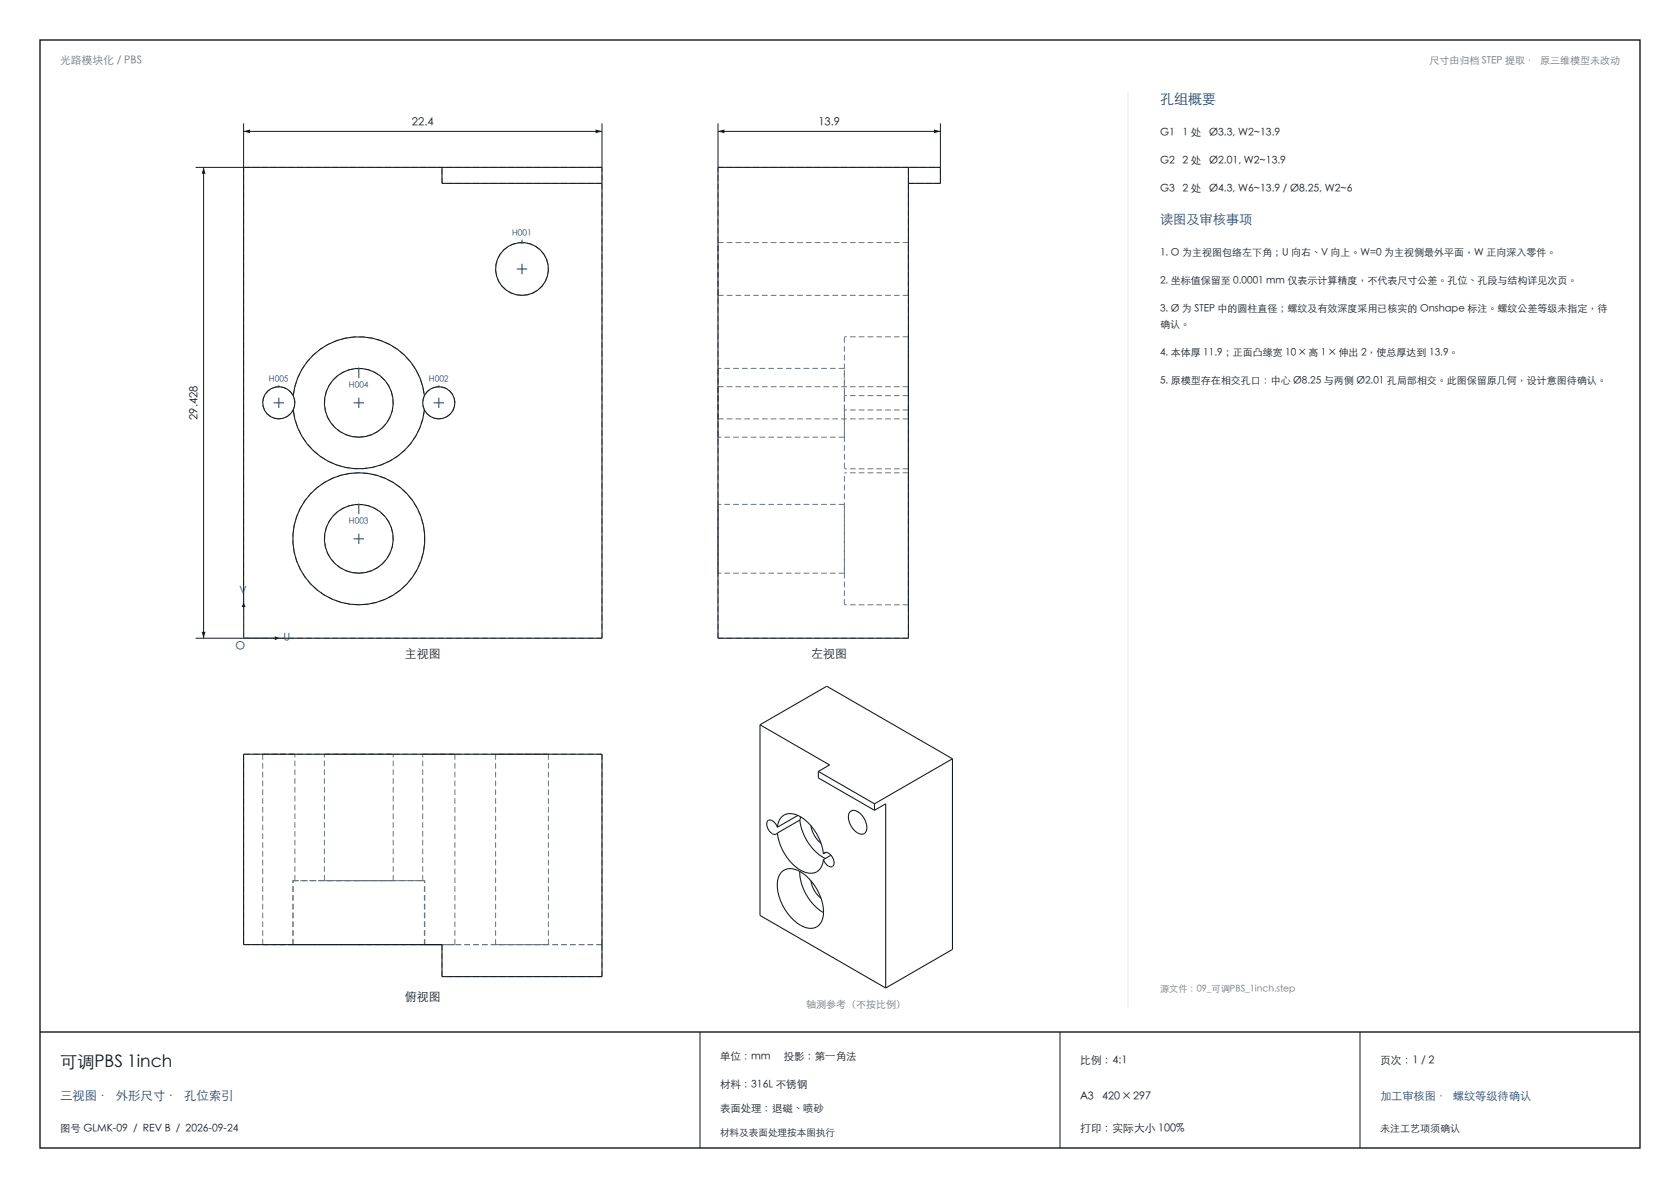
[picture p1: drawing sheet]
<svg xmlns="http://www.w3.org/2000/svg" width="420mm" height="297mm" viewBox="0 0 420 297" stroke-linecap="round" stroke-linejoin="round" font-family="sans-serif">
<path d="M10 10h400v277h-400zM10 258h400" fill="none" stroke="#141a21" stroke-width=".35"/>
<path d="M60.9 30.8v11M60.9 32.8h89.6M150.5 30.8v11M175 258v29M265 258v29M340 258v29" fill="none" stroke="#141a21" stroke-width=".25"/>
<g fill="none" stroke="#6b7580" stroke-width=".25" stroke-dasharray="1.4 .8" stroke-linecap="butt">
<path d="M110.5 45.8v-4M150.5 45.8h-40M150.5 41.8h-89.6M179.5 41.8h55.6M227.1 45.8v-4M235.1 45.8v-4M235.1 45.8h-8M130.5 73.8a6.6 6.6 0 0 1-5.9-9.4 6.6 6.6 0 0 1 11.1-1.2 6.6 6.6 0 0 1-3.8 10.5l-1.4 .1M179.5 73.8v-13.2M227.1 73.8v-13.2M227.1 73.8h-47.6M227.1 60.6h-47.6"/>
<path d="M73.3 98.9a16.5 16.5 0 0 1 16.4-14.7 16.5 16.5 0 0 1 16.4 14.7M211.1 98.9v-14.7M211.1 92.1h-31.6M227.1 96.7v2.2M227.1 98.9v-14.7M227.1 98.9h-16M227.1 84.2h-16M227.1 96.7h-47.6M69.7 104.7a4 4 0 0 1-3.6-5.7 4 4 0 0 1 6.7-.9 4 4 0 0 1-2 6.5l-1.1 .1M89.7 109.3a8.6 8.6 0 0 1-7.7-12.4 8.6 8.6 0 0 1 14.5-1.4 8.6 8.6 0 0 1-5.2 13.6l-1.6 .2M106.1 102.5a16.5 16.5 0 0 1-16.4 14.7 16.5 16.5 0 0 1-16.4-14.7M109.7 104.7a4 4 0 0 1-3.6-5.7 4 4 0 0 1 6.7-.9 4 4 0 0 1-2 6.5l-1.1 .1"/>
<path d="M179.5 104.7v-8M179.5 109.3v-17.2M211.1 102.5v14.7M211.1 109.3h-31.6M211.1 109.3v-17.2M211.1 102.5v-3.6M227.1 102.5v14.7M227.1 102.5v2.2M227.1 104.7v-8M227.1 102.5h-16M227.1 104.7h-47.6M227.1 117.2h-16"/>
<path d="M227.1 118.2h-16M211.1 126.1h-31.6M60.9 159.6v-117.8M89.7 143.3a8.6 8.6 0 0 1-7.7-12.4 8.6 8.6 0 0 1 14.5-1.4 8.6 8.6 0 0 1-5.2 13.6l-1.6 .2M89.7 151.2a16.5 16.5 0 0 1-14.7-24.1 16.5 16.5 0 0 1 28.2-1.9 16.5 16.5 0 0 1-11.3 25.8l-2.2 .2M150.5 159.6v-117.8M150.5 159.6h-89.6M179.5 159.6h47.6M179.5 159.6v-117.8M179.5 143.3v-17.2M211.1 143.3h-31.6M211.1 143.3v-17.2"/>
<path d="M211.1 151.2v-33M227.1 151.2v-33M227.1 159.6v-113.8M227.1 151.2h-16M60.9 188.6v47.6M65.7 188.6h8M69.7 188.6h-4M73.7 188.6h-4M81.1 188.6h17.2M89.7 188.6h-8.6M98.3 188.6h-8.6M105.7 188.6h8"/>
<path d="M109.7 188.6h-4M113.7 188.6h-4M123.9 188.6h13.2M130.5 188.6h-6.6M137.1 188.6h-6.6M150.5 188.6v47.6M150.5 188.6h-89.6M65.7 236.2h7.6M65.7 236.2v-47.6M69.7 236.2h-4M73.2 236.2h33M73.2 220.2h33"/>
<path d="M73.2 236.2v-16M73.3 236.2h-3.6M73.3 220.2h32.8M73.3 236.2v-16M73.3 220.2h.4M73.7 220.2v-31.6M81.1 220.2h17.2M81.1 220.2v-31.6M89.7 236.2h-16.5M89.7 220.2h-8.6M89.7 220.2h-16.5M98.3 220.2h-8.6"/>
<path d="M98.3 220.2v-31.6M105.7 220.2v-31.6M106.1 236.2h-32.8M106.1 236.2v-16M106.1 220.2h-.4M106.2 236.2h-16.5M106.2 220.2h-16.5M106.2 236.2v-16M109.7 236.2h-3.6M110.5 236.2h3.2M113.7 236.2h-4M113.7 236.2v-47.6"/>
<path d="M123.9 236.2h13.2M123.9 236.2v-47.6M130.5 236.2h-6.6M137.1 236.2h-6.6M137.1 236.2v-47.6M150.5 236.2h-40M150.5 236.2h-89.6M110.5 244.2v-8M150.5 244.2v-8M150.5 244.2h-40"/>
</g>
<g fill="none" stroke="#141a21" stroke-width=".27">
<path d="M60.9 41.8h89.6v117.8h-89.6zM110.5 41.8v4h40M227.1 41.8v117.8h-47.6v-117.8h55.6v4h-8M73.3 98.9a4 4 0 0 0-6.1-1.3 4 4 0 0 0 0 6.2 4 4 0 0 0 6.1-1.3M73.3 98.9a16.5 16.5 0 0 1 16.4-14.7 16.5 16.5 0 0 1 16.4 14.7M73.3 98.9a4 4 0 0 1 0 3.6M106.1 98.9a4 4 0 0 1 6.1-1.3 4 4 0 0 1 0 6.2 4 4 0 0 1-6.1-1.3M106.1 98.9a4 4 0 0 0 0 3.6M73.3 102.5a16.5 16.5 0 0 0 16.4 14.7 16.5 16.5 0 0 0 16.4-14.7M60.9 188.6h89.6v55.6h-40v-8h-49.6zM106.1 236.2h4.4"/>
<circle cx="130.5" cy="67.2" r="6.6"/>
<circle cx="89.7" cy="100.7" r="8.6"/>
<circle cx="89.7" cy="134.7" r="16.5"/>
<circle cx="89.7" cy="134.7" r="8.6"/>
</g>
<g fill="#141a21">
<path d="M60.9 32.8l1.6-.4v.9z"/>
<path d="M148.9 32.4l1.6 .4-1.6 .5z"/>
</g>
<path d="M48.9 41.8h12M50.9 41.8v117.8M48.9 159.6h12" fill="none" stroke="#141a21" stroke-width=".25"/>
<g fill="#141a21">
<path d="M50.4 158h1l-.5 1.6z"/>
<path d="M50.9 41.8l.5 1.6h-1z"/>
</g>
<path d="M179.5 30.8v11M179.5 32.8h55.6M235.1 30.8v11" fill="none" stroke="#141a21" stroke-width=".25"/>
<g fill="#141a21">
<path d="M179.5 32.8l1.6-.4v.9z"/>
<path d="M233.5 32.4l1.6 .4-1.6 .5z"/>
</g>
<path d="M60.9 150.6v9h9" fill="none" stroke="#144578" stroke-width=".25"/>
<g fill="#141a21">
<path d="M68.7 159.1l1.2 .5-1.2 .4z"/>
<path d="M60.9 150.6l.5 1.2h-1z"/>
</g>
<path d="M130.5 59.9v.7M129.2 67.2h2.6M130.5 65.9v2.6M69.7 99.4v2.6M89.7 99.4v2.6M109.7 99.4v2.6M68.4 100.7h2.6M88.4 100.7h2.6M108.4 100.7h2.6M88.4 134.7h2.6M89.7 133.4v2.6" fill="none" stroke="#144578" stroke-width=".25"/>
<circle cx="130.5" cy="60.6" r=".23" fill="#144578"/>
<path d="M109.7 96.3v.4" fill="none" stroke="#144578" stroke-width=".25"/>
<circle cx="109.7" cy="96.7" r=".23" fill="#144578"/>
<path d="M89.7 126.1v2.4" fill="none" stroke="#144578" stroke-width=".25"/>
<circle cx="89.7" cy="126.1" r=".23" fill="#144578"/>
<path d="M89.7 92.1v2.4" fill="none" stroke="#144578" stroke-width=".25"/>
<circle cx="89.7" cy="92.1" r=".23" fill="#144578"/>
<path d="M69.7 96.3v.4" fill="none" stroke="#144578" stroke-width=".25"/>
<circle cx="69.7" cy="96.7" r=".23" fill="#144578"/>
<g fill="none" stroke="#141a21" stroke-width=".27">
<path d="M190 181.2l17.4 10-2.8 1.7M190 181.2v47.7l31.4 18.1M190 181.2l16.7-9.6 31.4 18.1M204.6 192.9l14 8.1M204.6 192.9v1.6l14 8.1M238.1 189.7l-19.5 11.3M238.1 189.7v47.7l-16.7 9.6M194.3 208.3a12.3 12.3 0 0 0 7.1 9.8 3.3 3.3 0 0 0 4.5-3.2M194.3 206.8a2.07 2.07 0 0 0-2.2-1.7 2.11 2.11 0 0 0 .6 3l.9 .5 .7-.3M194.3 206.8a3.4 3.4 0 0 1 1.8-3.1 3.4 3.4 0 0 1 3.5 .2 12.6 12.6 0 0 1 6.3 9.6M195.5 218a3.7 3.7 0 0 1 4.6-.1 12.3 12.3 0 0 1 5.7 11.3 3.3 3.3 0 0 1-5.1 2.4 12.3 12.3 0 0 1-6.3-11.6l.3-.8zM199.5 203.9l-5.2 2.9"/>
<path d="M199.9 217.8a12.7 12.7 0 0 0 6 10.4M200 205a12.6 12.6 0 0 0 6.3 9.6M200 205l-5.7 3.3M200.1 204.2l-.1 .8M202.7 206.4a6.9 6.9 0 0 0 2.6 4.4M205.9 213.5a1.09 1.09 0 0 1 1.8 .2 2.13 2.13 0 0 1 .4 2.9 1.96 1.96 0 0 1-2.2-1.7M206.5 213.1l-.6 .4M207.7 213.8l-1.8 1.1M212.5 202.9a1.91 1.91 0 0 1 2.8 .7 4.1 4.1 0 0 1 1 4.6 2.07 2.07 0 0 1-2.9-.8 3.8 3.8 0 0 1-.9-4.5zM218.6 202.6l2.8-1.6v46M218.6 201v1.6M202.7 220.2a6.9 6.9 0 0 0 2.6 4.4"/>
</g>
<path d="M282 23v229" fill="none" stroke="#e6edf2" stroke-width=".25"/>
<text font-size="4.3" fill="#141a21" x="15" y="267">可调PBS 1inch</text>
<text font-size="3.5" fill="#144578" x="290" y="26">孔组概要</text>
<text font-size="3.3" fill="#144578" x="290" y="56">读图及审核事项</text>
<text font-size="3.1" fill="#144578" x="15" y="275">三视图 · 外形尺寸 · 孔位索引</text>
<g font-size="3" fill="#141a21">
<text x="101.2" y="164.6">主视图</text>
<text x="202.8" y="164.6">左视图</text>
<text x="101.2" y="250.2">俯视图</text>
</g>
<g font-size="2.8" fill="#141a21">
<text x="103" y="31.5">22.4</text>
<text x="204.6" y="31.5">13.9</text>
<text x="49.5" y="105" transform="rotate(-90 49.5 105)">29.428</text>
</g>
<g font-size="2.8" fill="#144578">
<text x="58.9" y="162.6">O</text>
<text x="345" y="275">加工审核图 · 螺纹等级待确认</text>
</g>
<text font-size="2.7" fill="#6b7580" x="15" y="16">光路模块化 / PBS</text>
<g font-size="2.7" fill="#141a21">
<text x="270" y="266">比例：4:1</text>
<text x="345" y="266">页次：1 / 2</text>
<text x="270" y="275">A3</text>
<text x="275.5" y="275">420 × 297</text>
<text x="270" y="283">打印：实际大小 100%</text>
</g>
<g font-size="2.6" fill="#141a21">
<text x="290" y="34">G1</text>
<text x="295.7" y="34">1 处</text>
<text x="302.3" y="34">Ø3.3, W2~13.9</text>
<text x="290" y="41">G2</text>
<text x="295.7" y="41">2 处</text>
<text x="302.3" y="41">Ø2.01, W2~13.9</text>
<text x="290" y="48">G3</text>
<text x="295.7" y="48">2 处</text>
<text x="302.3" y="48">Ø4.3, W6~13.9 / Ø8.25, W2~6</text>
<text x="180" y="265">单位：mm</text>
<text x="195.9" y="265">投影：第一角法</text>
<text x="180" y="272">材料：316L 不锈钢</text>
<text x="180" y="278">表面处理：退磁、喷砂</text>
<text x="15" y="283">图号 GLMK-09 / REV B / 2026-09-24</text>
</g>
<g font-size="2.6" fill="#144578">
<text x="59.9" y="148.6">V</text>
<text x="70.9" y="160.4">U</text>
</g>
<g font-size="2.5" fill="#6b7580">
<text x="357.4" y="16">尺寸由归档 STEP 提取 · 原三维模型未改动</text>
<text x="201.6" y="252">轴测参考（不按比例）</text>
</g>
<g font-size="2.5" fill="#141a21">
<text x="290" y="64">1. O 为主视图包络左下角；U 向右、V 向上。W=0 为主视侧最外平面，W 正向深入零件。</text>
<text x="290" y="71">2. 坐标值保留至 0.0001 mm 仅表示计算精度，不代表尺寸公差。孔位、孔段与结构详见次页。</text>
<text x="290" y="78">3. Ø 为 STEP 中的圆柱直径；螺纹及有效深度采用已核实的 Onshape 标注。螺纹公差等级未指定，待</text>
<text x="290" y="82">确认。</text>
<text x="290" y="89">4. 本体厚 11.9；正面凸缘宽 10 × 高 1 × 伸出 2，使总厚达到 13.9。</text>
<text x="290" y="96">5. 原模型存在相交孔口：中心 Ø8.25 与两侧 Ø2.01 孔局部相交。此图保留原几何，设计意图待确认。</text>
<text x="345" y="283">未注工艺项须确认</text>
</g>
<text font-size="2.4" fill="#141a21" x="180" y="284">材料及表面处理按本图执行</text>
<text font-size="2.3" fill="#6b7580" x="290" y="248">源文件：09_可调PBS_1inch.step</text>
<g font-size="2.1" fill="#144578">
<text x="128" y="59">H001</text>
<text x="67.2" y="95.5">H005</text>
<text x="107.2" y="95.5">H002</text>
<text x="87.2" y="97">H004</text>
<text x="87.2" y="131">H003</text>
</g>
</svg>
